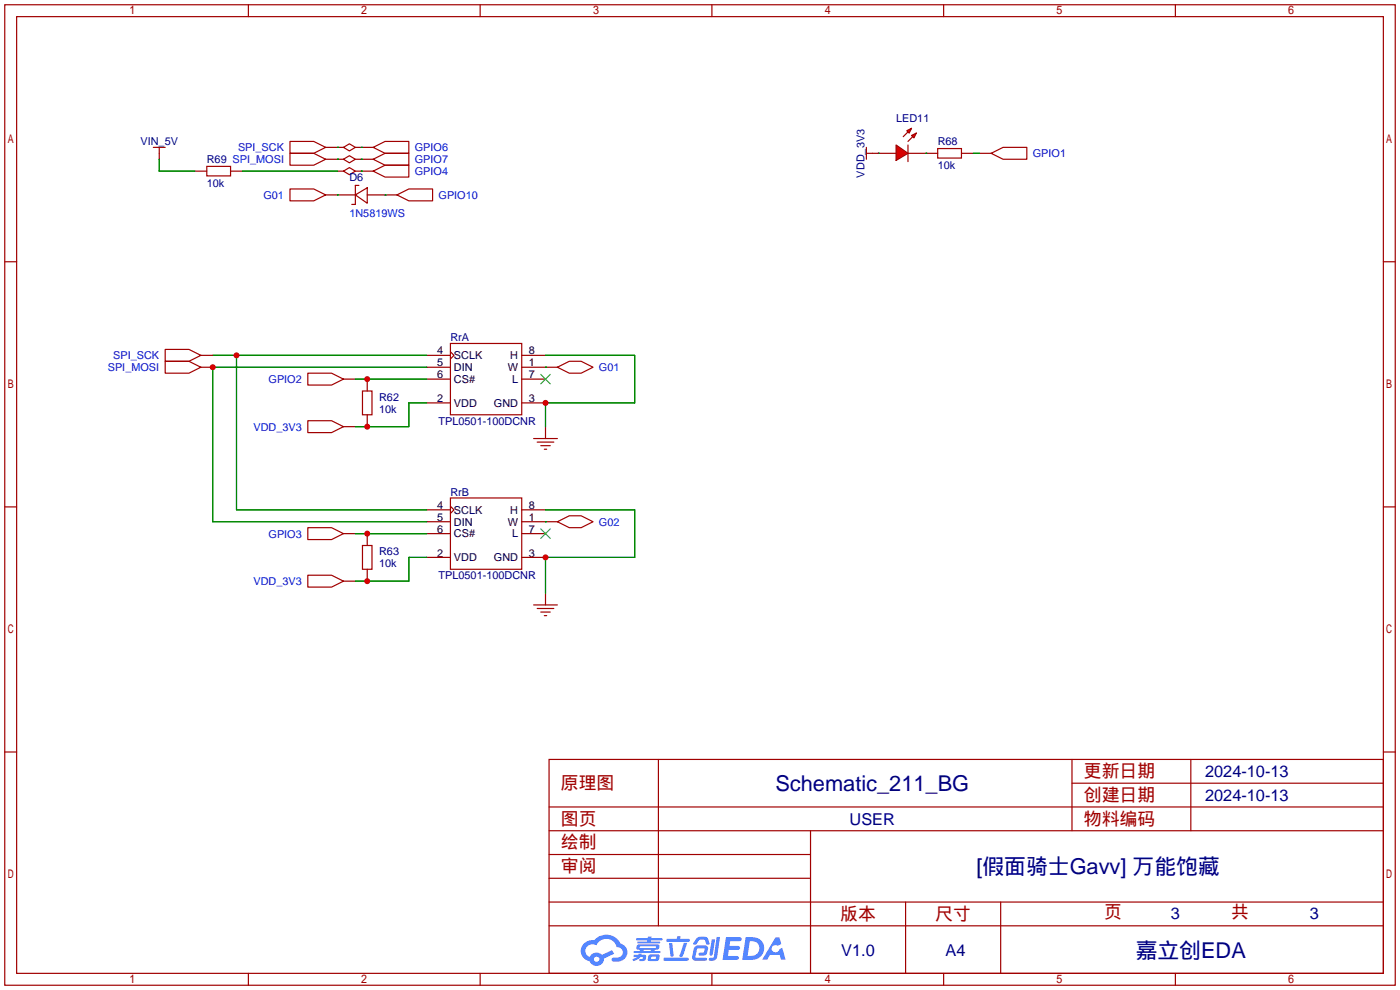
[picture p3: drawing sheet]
<svg xmlns="http://www.w3.org/2000/svg" width="299mm" height="212mm" viewBox="0 0 299 212" stroke-linecap="round" stroke-linejoin="round" font-family="sans-serif">
<g fill="none" stroke="#a10000" stroke-width=".25">
<path d="M1 1h297.2v209.6h-297.2zM3.6 3.6h292.1v204.4h-292.1zM53.1 1v2.6M102.6 1v2.6M152.1 1v2.6M201.7 1v2.6M251.2 1v2.6M1 55.9h2.6M295.7 55.9h2.5M1 108.3h2.6M295.7 108.3h2.5M1 160.7h2.6"/>
<path d="M117.3 162.3h178.4v45.7h-178.4zM117.3 177.5h178.4M117.3 172.5h178.4M140.7 162.3v35.6M173.2 177.5v30.5M229.1 162.3v15.2M229.1 167.4h66.6M254.5 162.3v15.2M295.7 160.7h2.5M117.3 182.6h55.9M117.3 197.9h178.4M117.3 192.8h178.4"/>
<path d="M117.3 187.7h55.9M193.5 192.8v15.2M213.9 192.8v15.2M53.1 208v2.6M102.6 208v2.6M152.1 208v2.6M201.7 208v2.6M251.2 208v2.6"/>
</g>
<g fill="#5487ff">
<path d="M155.2 200.3h2.6a.48 .48 0 0 1 .7 .4 .48 .48 0 0 1-.6 .4h-1.8l-.2 1.1h1.9a.43 .43 0 0 1 .4 .4 .43 .43 0 0 1-.5 .4h-1.9l-.2 1.3h1.7a.45 .45 0 0 1 .5 .2 .45 .45 0 0 1-.1 .6h-3.3z"/>
<path d="M165.7 200.3h.9l.4 1.5-.8 .3a.84 .84 0 0 0-1.2 .3 .84 .84 0 0 0 .4 1.1 .84 .84 0 0 0 1.1-.4l.1-.2 .6-.3 .7 2.5h-1l-.2-1h-2.1l-.6 1h-1.1z"/>
<path d="M152.1 200.8h.7l-.5 3.1a.36 .36 0 0 1-.3 .3 .36 .36 0 0 1-.4-.3z"/>
<path d="M153.2 200.2h.7l-.6 4.3a1.13 1.13 0 0 1-1.8 .6l.2-.4h.7l.2-.2z"/>
<path d="M148.9 200.6l.6-.4h1a.77 .77 0 0 1 .9 .5l.3 1-.2 .2h-.5l-.3-.9-.2-.2-1 .1-.7 1-.6-.1-.1-.2z"/>
<path d="M148.4 202.4l.6-.3h1.7a.81 .81 0 0 1 .7 .5 .81 .81 0 0 1-.2 .8 .81 .81 0 0 1-.9 .8h-.7a.32 .32 0 0 1-.3-.3 .32 .32 0 0 1 .4-.3h.7l.2-.9-1.6 .1-.4 1.8 2.2 .1a.32 .32 0 0 1 .3 .4 .32 .32 0 0 1-.4 .2h-2.2l-.5-.3-.1-.5z"/>
<path d="M141.9 204.7h5a.33 .33 0 0 1 .3 .3 .33 .33 0 0 1-.3 .3h-4.9l-.2-.1z"/>
<path d="M146.1 201.5h.8l-.7 2a.98 .98 0 0 1-.7 1.1l-.3-.3z"/>
<path d="M143 201.6h.7l.3 2.5a.34 .34 0 0 1-.3 .4 .34 .34 0 0 1-.4-.3z"/>
<path d="M142.5 200.7h2.1l.3-.6h.6l-.1 .6h1.7a.32 .32 0 0 1 .4 .3 .32 .32 0 0 1-.4 .3h-4.5l-.2-.2z"/>
<path d="M135.5 204.1h.9l.1-.3h.6v.3h.8a.82 .82 0 0 1-.5 1.3h-.8v-.4l.7-.1 .1-.3a.68 .68 0 0 0-1 .4l-1.1 .4-.1-.4 .9-.5h-.7z"/>
<path d="M136 200.5h2.4l.1-.3h.7v.3h2.2l.2 .3-.2 .2h-2.3v.2h1.8l.2 .3-.2 .1h-4.5l-.1-.4h2l.1-.2h-2.3l-.1-.2z"/>
<path d="M159.4 200.3l-.8 4.9h1.7a2.5 2.5 0 0 0 3-2.5 2.5 2.5 0 0 0-3.1-2.4zM160.3 201.1a1.61 1.61 0 0 1 2 1.5 1.61 1.61 0 0 1-1.8 1.7h-.7z"/>
<path d="M136.2 202a.55 .55 0 0 0-.2 .8 .55 .55 0 0 0 .7 .2l.1 .3h-1.3v.3l5.4 .1 .3-.2-.2-.2h-1.2l.2-.3a.7 .7 0 0 0 .8-.3 .7 .7 0 0 0 0-.8l-4.2-.1zM136.8 202.3l3.3-.1 .1 .1-.2 .3h-3.2zM137.5 203h1.7l-.2 .3h-1.4z"/>
<path d="M138.6 204.2a1.05 1.05 0 0 0 0 1.2 2.91 2.91 0 0 0 2.2-.2 .98 .98 0 0 0 0-1.2h-1.6zM139.2 204.5l.9-.1 .1 .4-.2 .2-.8-.1z"/>
<path d="M124.9 201.6a2.23 2.23 0 0 0-.7 2.3 2.23 2.23 0 0 0 1.8 1.6 1.58 1.58 0 0 0 1.8 .9 1.58 1.58 0 0 0 1.3-1.5l2.2-1.1-.5-.7-2.1 1a1.65 1.65 0 0 0-2.7 .4 1.45 1.45 0 0 1-.8-1.9 1.45 1.45 0 0 1 2-.7l.3 .1a2.3 2.3 0 0 1 2.3-1.3 2.3 2.3 0 0 1 2 1.7 1.12 1.12 0 0 1 1.3 1 1.12 1.12 0 0 1-1.1 1.2h-.7a.45 .45 0 0 0-.6 .4 .45 .45 0 0 0 .5 .5 2.21 2.21 0 0 0 2.2-.5 2.21 2.21 0 0 0 .5-2.3 2.13 2.13 0 0 0-1.3-1.1 3.3 3.3 0 0 0-5.6-.7l-1.1 .1zM127 205a.57 .57 0 0 1 1.1 0 .57 .57 0 0 1-1.1 0z"/>
</g>
<g fill="none" stroke="#a10000" stroke-width=".25">
<path d="M62 30.2h5.1l2.5 1.3-2.5 1.3h-5.1zM62 32.8h5.1l2.5 1.2-2.5 1.3h-5.1zM73.4 31.5l1.3-.8 1.2 .8-1.2 .8zM73.4 34l1.3-.7 1.2 .7-1.2 .8zM73.4 36.6l1.3-.8 1.2 .8-1.2 .7zM79.8 34l2.5-1.2h5.1v2.5h-5.1zM79.8 31.5l2.5-1.3h5.1v2.6h-5.1zM79.8 36.6l2.5-1.3h5.1v2.5h-5.1zM194.1 31v3.5M35.3 74.7h5.1l2.5 1.2-2.5 1.3h-5.1zM35.3 77.2h5.1l2.5 1.3-2.5 1.3h-5.1zM65.8 79.8h5.1l2.5 1.2-2.5 1.3h-5.1z"/>
<path d="M96.3 73.4h15.2v15.2h-15.2zM119.1 78.5l2.6-1.3h2.5l2.5 1.3-2.5 1.3h-2.5zM65.8 89.9h5.1l2.5 1.3-2.5 1.3h-5.1zM77.5 83.6h2v5h-2zM114 93.7h5.1M114.8 94.5h3.6M115.6 95.2h2M116.3 96h.5M65.8 112.8h5.1l2.5 1.2-2.5 1.3h-5.1zM77.5 116.6h2v5.1h-2zM96.3 106.4h15.2v15.3h-15.2zM119.1 111.5l2.6-1.3h2.5l2.5 1.3-2.5 1.3h-2.5z"/>
<path d="M65.8 122.9h5.1l2.5 1.3-2.5 1.3h-5.1zM114 129.3h5.1M114.8 130h3.6M115.6 130.8h2M116.3 131.6h.5"/>
</g>
<g fill="none" stroke="#870000" stroke-width=".25">
<path d="M69.6 31.5h3.8M69.6 34h3.8M72.1 36.6h1.3M75.9 31.5h3.9M75.9 34h3.9M75.9 36.6h3.9M187.7 32.8h3.8M194.1 32.8h3.8M42.9 78.5h2.6M42.9 75.9h2.6M91.2 78.5h5.1M91.2 75.9h5.1"/>
<path d="M96.3 75.2l.7 .7-.7 .8M111.5 78.5h7.6M111.5 75.9h5.1M73.4 81h2.5M73.4 91.2h2.5M78.5 81v2.6M78.5 88.6v2.6M91.2 86.1h5.1M91.2 81h5.1M111.5 86.1h5.1M111.5 81h5.1M116.6 91.2v2.5"/>
<path d="M73.4 114h2.5M78.5 114v2.6M91.2 111.5h5.1M91.2 119.1h5.1M91.2 109h5.1M91.2 114h5.1M96.3 108.2l.7 .8-.7 .7M111.5 111.5h7.6M111.5 119.1h5.1M111.5 109h5.1M111.5 114h5.1M73.4 124.2h2.5"/>
<path d="M78.5 121.7v2.5M116.6 126.7v2.6"/>
</g>
<path d="M115.6 80l2 2M117.6 80l-2 2M115.6 113l2 2.1M117.6 113l-2 2.1" fill="none" stroke="#3c3" stroke-width=".25"/>
<g fill="none" stroke="#008700" stroke-width=".25">
<path d="M72.1 31.5h.1M72.1 34h.1M77.2 34h.1M77.2 31.5h.1M77.2 36.6h.1M45.5 75.9h45.7M50.5 75.9v33.1h40.7M91.2 78.5h-45.7v33h45.7M116.6 78.5h.1M116.6 75.9h19v10.2h-19v5.1M75.9 81h15.3M91.2 86.1h-3.8v5.1h-11.5"/>
<path d="M75.9 114h15.3M91.2 119.1h-3.8v5.1h-11.5M116.6 111.5h.1M116.6 109h19v10.1h-19v7.6"/>
</g>
<g fill="#f00" stroke="#a10000" stroke-width=".25">
<path d="M191.5 31l2.6 1.8-2.6 1.5z"/>
<path d="M193.8 27.9l1-.5-.5 1z"/>
<path d="M194.8 29l1-.6-.5 1.1z"/>
</g>
<g fill="none" stroke="#a10000" stroke-width=".25">
<path d="M32.8 31.5h2.5M34 31.5v1.3M44.2 35.6h5.1v2h-5.1zM76.7 39.6h-.8v4.1h-.7M185.2 31.5v2.5M185.2 32.8h1.2M194.1 28.2l-1.1 1M195.1 29.2l-1 1M200.4 31.8h5.1v2h-5.1zM211.8 32.8l2.6-1.3h5.1v2.5h-5.1zM62 40.4h5.1l2.5 1.3-2.5 1.2h-5.1zM75.9 41.7l2.6-1.6v3.3z"/>
<path d="M84.8 41.7l2.6-1.3h5.1v2.5h-5.1z"/>
</g>
<path d="M34 32.8v1.2M41.7 36.6h2.5M49.3 36.6h2.5M186.4 32.8h1.3M197.9 32.8h2.5M205.5 32.8h2.5M209.3 32.8h2.5M69.6 41.7h6.3M78.5 41.7h6.3" fill="none" stroke="#870000" stroke-width=".25"/>
<path d="M34 34v2.6h7.7M51.8 36.6h20.3M187.7 32.8h.1M197.9 32.8h.1M208 32.8h1.3M72.1 41.7h.1M82.3 41.7h.1" fill="none" stroke="#008700" stroke-width=".25"/>
<g fill="#c00">
<circle cx="78.5" cy="124.2" r=".63"/>
<circle cx="78.5" cy="91.2" r=".63"/>
<circle cx="116.6" cy="86.1" r=".63"/>
<circle cx="116.6" cy="119.1" r=".63"/>
<circle cx="45.5" cy="78.5" r=".63"/>
<circle cx="50.5" cy="75.9" r=".63"/>
<circle cx="78.5" cy="81" r=".63"/>
<circle cx="78.5" cy="114" r=".63"/>
</g>
<g font-size="4.7" fill="#000080">
<text x="165.7" y="169.1">Schematic_211_BG</text>
<text x="208.7" y="186.9">[假面骑士Gavv] 万能饱藏</text>
<text x="242.7" y="204.6">嘉立创EDA</text>
</g>
<g font-size="3.8" fill="#a00000">
<text x="231.6" y="166.1">更新日期</text>
<text x="119.9" y="168.6">原理图</text>
<text x="231.6" y="171.1">创建日期</text>
<text x="119.9" y="176.2">图页</text>
<text x="231.6" y="176.2">物料编码</text>
<text x="119.9" y="181.3">绘制</text>
<text x="119.9" y="186.4">审阅</text>
<text x="179.6" y="196.5">版本</text>
<text x="199.9" y="196.5">尺寸</text>
<text x="236" y="196.3">页</text>
<text x="263.1" y="196.3">共</text>
</g>
<g font-size="3.5" fill="#000080">
<text x="257.6" y="166.1">2024-10-13</text>
<text x="257.6" y="171.2">2024-10-13</text>
<text x="181.6" y="176.3">USER</text>
<text x="250.2" y="196.3">3</text>
<text x="280" y="196.3">3</text>
<text x="179.8" y="204.2">V1.0</text>
<text x="202.1" y="204.2">A4</text>
</g>
<g font-size="2.3" fill="#000080">
<text x="191.5" y="26">LED11</text>
<text x="30" y="31.1">VIN_5V</text>
<text x="44.2" y="34.9">R69 SPI_MOSI</text>
<text x="200.4" y="31.1">R68</text>
<text x="44.2" y="40">10k</text>
<text x="74.7" y="38.7">D6</text>
<text x="184.7" y="37.9" transform="rotate(-90 184.7 37.9)">VDD_3V3</text>
<text x="200.4" y="36.2">10k</text>
<text x="96.3" y="73">RrA</text>
<text x="81" y="85.7">R62</text>
<text x="81" y="88.2">10k</text>
<text x="93.7" y="90.8">TPL0501-100DCNR</text>
<text x="96.3" y="106">RrB</text>
<text x="81" y="118.7">R63</text>
<text x="81" y="121.2">10k</text>
<text x="93.7" y="123.8">TPL0501-100DCNR</text>
</g>
<g font-size="2.3" fill="#00f">
<text x="50.9" y="32.3">SPI_SCK</text>
<text x="88.6" y="34.9">GPIO7</text>
<text x="88.6" y="32.3">GPIO6</text>
<text x="220.7" y="33.6">GPIO1</text>
<text x="88.6" y="37.4">GPIO4</text>
<text x="56.3" y="42.5">G01</text>
<text x="74.7" y="46.3">1N5819WS</text>
<text x="93.7" y="42.5">GPIO10</text>
<text x="24.2" y="76.8">SPI_SCK</text>
<text x="23" y="79.3">SPI_MOSI</text>
<text x="57.4" y="81.9">GPIO2</text>
<text x="128" y="79.3">G01</text>
<text x="54.2" y="92">VDD_3V3</text>
<text x="128" y="112.4">G02</text>
<text x="57.4" y="114.9">GPIO3</text>
<text x="54.2" y="125.1">VDD_3V3</text>
</g>
<g font-size="2.3">
<text x="93.4" y="75.8">4</text>
<text x="97" y="76.8">SCLK</text>
<text x="109.1" y="76.8">H</text>
<text x="113" y="75.8">8</text>
<text x="93.4" y="78.3">5</text>
<text x="93.4" y="80.8">6</text>
<text x="97" y="79.3">DIN</text>
<text x="97" y="81.9">CS#</text>
<text x="108.5" y="79.3">W</text>
<text x="109.4" y="81.9">L</text>
<text x="113" y="78.3">1</text>
<text x="113" y="80.8">7</text>
<text x="93.4" y="85.9">2</text>
<text x="97" y="86.9">VDD</text>
<text x="105.6" y="86.9">GND</text>
<text x="113" y="85.9">3</text>
<text x="93.4" y="108.8">4</text>
<text x="93.4" y="111.3">5</text>
<text x="93.4" y="113.9">6</text>
<text x="97" y="109.8">SCLK</text>
<text x="97" y="112.3">DIN</text>
<text x="108.5" y="112.3">W</text>
<text x="109.1" y="109.8">H</text>
<text x="113" y="111.3">1</text>
<text x="113" y="113.9">7</text>
<text x="113" y="108.8">8</text>
<text x="93.4" y="118.9">2</text>
<text x="97" y="120">VDD</text>
<text x="97" y="114.9">CS#</text>
<text x="105.6" y="120">GND</text>
<text x="109.4" y="114.9">L</text>
<text x="113" y="118.9">3</text>
</g>
</svg>
